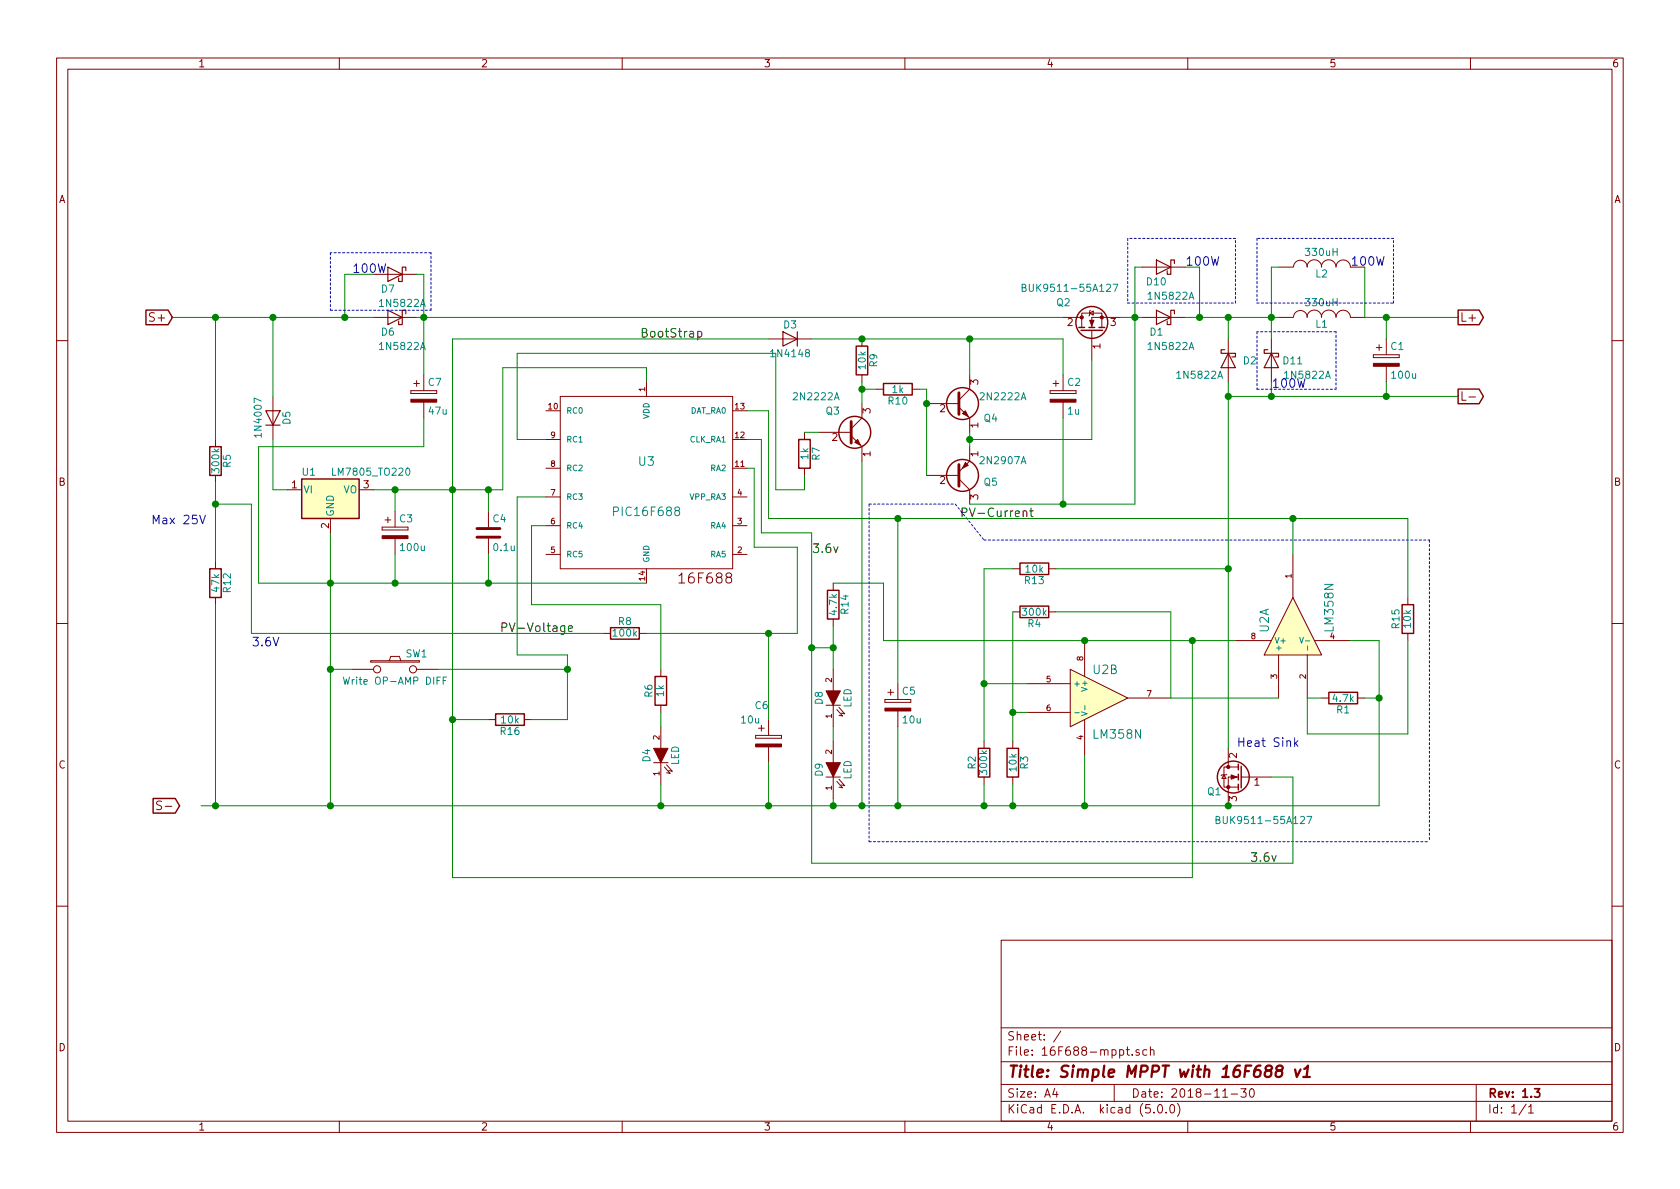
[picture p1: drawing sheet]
EESchema Schematic File Version 4
LIBS:16F688-mppt-cache
EELAYER 26 0
EELAYER END
$Descr A4 11693 8268
encoding utf-8
Sheet 1 1
Title "Simple MPPT with 16F688 v1"
Date "2018-11-30"
Rev "1.3"
Comp ""
Comment1 ""
Comment2 ""
Comment3 ""
Comment4 ""
$EndDescr
$Comp
L Device:Q_NMOS_GDS Q1
U 1 1
P 8650 5400
F 0 "Q1" H 8900 5300 50  0000 R CNN
F 1 "BUK9511-55A127" H 8850 5100 50  0000 R CNN
F 2 "" H 8850 5500 29  0000 C CNN
F 3 "" H 8650 5400 60  0000 C CNN
	1    8650 5400
	-1   0    0    -1  
$EndComp
$Comp
L Device:R R4
U 1 1
P 7200 4250
F 0 "R4" V 7280 4250 50  0000 C CNN
F 1 "300k" V 7200 4250 50  0000 C CNN
F 2 "" V 7130 4250 30  0000 C CNN
F 3 "" H 7200 4250 30  0000 C CNN
	1    7200 4250
	0    1    1    0   
$EndComp
$Comp
L Device:R R3
U 1 1
P 7050 5300
F 0 "R3" V 7130 5300 50  0000 C CNN
F 1 "10k" V 7050 5300 50  0000 C CNN
F 2 "" V 6980 5300 30  0000 C CNN
F 3 "" H 7050 5300 30  0000 C CNN
	1    7050 5300
	1    0    0    -1  
$EndComp
$Comp
L 16F688-mppt-rescue:LM358N-RESCUE-12f675-mppt U2
U 2 1
P 7650 4850
F 0 "U2" H 7600 5050 60  0000 L CNN
F 1 "LM358N" H 7600 4600 60  0000 L CNN
F 2 "" H 7650 4850 60  0000 C CNN
F 3 "" H 7650 4850 60  0000 C CNN
	2    7650 4850
	1    0    0    -1  
$EndComp
$Comp
L Device:Q_NMOS_GDS Q2
U 1 1
P 7600 2300
F 0 "Q2" V 7800 2550 50  0000 R CNN
F 1 "BUK9511-55A127" V 7900 2800 50  0000 R CNN
F 2 "" H 7800 2400 29  0000 C CNN
F 3 "" H 7600 2300 60  0000 C CNN
	1    7600 2300
	0    -1   -1   0   
$EndComp
$Comp
L 16F688-mppt-rescue:INDUCTOR L1
U 1 1
P 9200 2200
F 0 "L1" V 9150 2200 50  0000 C CNN
F 1 "330uH" V 9300 2200 50  0000 C CNN
F 2 "" H 9200 2200 60  0000 C CNN
F 3 "" H 9200 2200 60  0000 C CNN
	1    9200 2200
	0    -1   -1   0   
$EndComp
$Comp
L Device:D_Schottky D1
U 1 1
P 8100 2200
F 0 "D1" H 8150 2100 50  0000 C CNN
F 1 "1N5822A" H 8050 2000 50  0000 C CNN
F 2 "" H 8100 2200 60  0000 C CNN
F 3 "" H 8100 2200 60  0000 C CNN
	1    8100 2200
	-1   0    0    -1  
$EndComp
$Comp
L Device:D_Schottky D2
U 1 1
P 8550 2500
F 0 "D2" V 8550 2350 50  0000 C CNN
F 1 "1N5822A" V 8650 2700 50  0000 C CNN
F 2 "" H 8550 2500 60  0000 C CNN
F 3 "" H 8550 2500 60  0000 C CNN
	1    8550 2500
	0    -1   1    0   
$EndComp
$Comp
L Device:CP C1
U 1 1
P 9650 2500
F 0 "C1" H 9675 2600 50  0000 L CNN
F 1 "100u" H 9675 2400 50  0000 L CNN
F 2 "" H 9688 2350 30  0000 C CNN
F 3 "" H 9650 2500 60  0000 C CNN
	1    9650 2500
	1    0    0    -1  
$EndComp
$Comp
L Device:Q_NPN_EBC Q4
U 1 1
P 6650 2800
F 0 "Q4" H 6950 2700 50  0000 R CNN
F 1 "2N2222A" H 7150 2850 50  0000 R CNN
F 2 "" H 6850 2900 29  0000 C CNN
F 3 "" H 6650 2800 60  0000 C CNN
	1    6650 2800
	1    0    0    -1  
$EndComp
$Comp
L Device:Q_PNP_EBC Q5
U 1 1
P 6650 3300
F 0 "Q5" H 6950 3350 50  0000 R CNN
F 1 "2N2907A" H 7150 3200 50  0000 R CNN
F 2 "" H 6850 3400 29  0000 C CNN
F 3 "" H 6650 3300 60  0000 C CNN
	1    6650 3300
	1    0    0    1   
$EndComp
$Comp
L Device:CP C2
U 1 1
P 7400 2750
F 0 "C2" H 7425 2850 50  0000 L CNN
F 1 "1u" H 7425 2650 50  0000 L CNN
F 2 "" H 7438 2600 30  0000 C CNN
F 3 "" H 7400 2750 60  0000 C CNN
	1    7400 2750
	1    0    0    -1  
$EndComp
$Comp
L Device:Q_NPN_EBC Q3
U 1 1
P 5900 3000
F 0 "Q3" H 5850 3150 50  0000 R CNN
F 1 "2N2222A" H 5850 3250 50  0000 R CNN
F 2 "" H 6100 3100 29  0000 C CNN
F 3 "" H 5900 3000 60  0000 C CNN
	1    5900 3000
	1    0    0    -1  
$EndComp
$Comp
L Device:R R9
U 1 1
P 6000 2500
F 0 "R9" V 6080 2500 50  0000 C CNN
F 1 "10k" V 6000 2500 50  0000 C CNN
F 2 "" V 5930 2500 30  0000 C CNN
F 3 "" H 6000 2500 30  0000 C CNN
	1    6000 2500
	1    0    0    -1  
$EndComp
$Comp
L Device:R R7
U 1 1
P 5600 3150
F 0 "R7" V 5680 3150 50  0000 C CNN
F 1 "1k" V 5600 3150 50  0000 C CNN
F 2 "" V 5530 3150 30  0000 C CNN
F 3 "" H 5600 3150 30  0000 C CNN
	1    5600 3150
	1    0    0    -1  
$EndComp
$Comp
L Device:D D3
U 1 1
P 5500 2350
F 0 "D3" H 5500 2450 50  0000 C CNN
F 1 "1N4148" H 5500 2250 50  0000 C CNN
F 2 "" H 5500 2350 60  0000 C CNN
F 3 "" H 5500 2350 60  0000 C CNN
	1    5500 2350
	-1   0    0    -1  
$EndComp
$Comp
L Device:R R10
U 1 1
P 6250 2700
F 0 "R10" V 6330 2700 50  0000 C CNN
F 1 "1k" V 6250 2700 50  0000 C CNN
F 2 "" V 6180 2700 30  0000 C CNN
F 3 "" H 6250 2700 30  0000 C CNN
	1    6250 2700
	0    1    1    0   
$EndComp
Text GLabel 1200 2200 0    60   Input ~ 0
S+
Text GLabel 1250 5600 0    60   Input ~ 0
S-
$Comp
L Device:R R5
U 1 1
P 1500 3200
F 0 "R5" V 1580 3200 50  0000 C CNN
F 1 "300k" V 1500 3200 50  0000 C CNN
F 2 "" V 1430 3200 30  0000 C CNN
F 3 "" H 1500 3200 30  0000 C CNN
	1    1500 3200
	1    0    0    -1  
$EndComp
$Comp
L Device:R R8
U 1 1
P 4350 4400
F 0 "R8" V 4430 4400 50  0000 C CNN
F 1 "100k" V 4350 4400 50  0000 C CNN
F 2 "" V 4280 4400 30  0000 C CNN
F 3 "" H 4350 4400 30  0000 C CNN
	1    4350 4400
	0    -1   -1   0   
$EndComp
$Comp
L Device:R R6
U 1 1
P 4600 4800
F 0 "R6" V 4680 4800 50  0000 C CNN
F 1 "1k" V 4600 4800 50  0000 C CNN
F 2 "" V 4530 4800 30  0000 C CNN
F 3 "" H 4600 4800 30  0000 C CNN
	1    4600 4800
	-1   0    0    1   
$EndComp
$Comp
L 16F688-mppt-rescue:LED-RESCUE-12f675-mppt D4
U 1 1
P 4600 5250
F 0 "D4" H 4600 5350 50  0000 C CNN
F 1 "LED" H 4600 5150 50  0000 C CNN
F 2 "" H 4600 5250 60  0000 C CNN
F 3 "" H 4600 5250 60  0000 C CNN
	1    4600 5250
	0    -1   -1   0   
$EndComp
$Comp
L Device:D D5
U 1 1
P 1900 2900
F 0 "D5" H 1900 3000 50  0000 C CNN
F 1 "1N4007" H 1900 2800 50  0000 C CNN
F 2 "" H 1900 2900 60  0000 C CNN
F 3 "" H 1900 2900 60  0000 C CNN
	1    1900 2900
	0    1    -1   0   
$EndComp
$Comp
L Device:C C4
U 1 1
P 3400 3700
F 0 "C4" H 3425 3800 50  0000 L CNN
F 1 "0.1u" H 3425 3600 50  0000 L CNN
F 2 "" H 3438 3550 30  0000 C CNN
F 3 "" H 3400 3700 60  0000 C CNN
	1    3400 3700
	1    0    0    -1  
$EndComp
$Comp
L Device:CP C3
U 1 1
P 2750 3700
F 0 "C3" H 2775 3800 50  0000 L CNN
F 1 "100u" H 2775 3600 50  0000 L CNN
F 2 "" H 2788 3550 30  0000 C CNN
F 3 "" H 2750 3700 60  0000 C CNN
	1    2750 3700
	1    0    0    -1  
$EndComp
Text GLabel 10150 2200 2    60   Output ~ 0
L+
Text GLabel 10150 2750 2    60   Output ~ 0
L-
Text Label 4900 2350 2    60   ~ 0
BootStrap
Text Label 7200 3600 2    60   ~ 0
PV-Current
Text Label 4000 4400 2    60   ~ 0
PV-Voltage
Text Notes 9050 5200 2    60   ~ 0
Heat Sink
$Comp
L Device:R R12
U 1 1
P 1500 4050
F 0 "R12" V 1580 4050 50  0000 C CNN
F 1 "47k" V 1500 4050 50  0000 C CNN
F 2 "" V 1430 4050 30  0000 C CNN
F 3 "" H 1500 4050 30  0000 C CNN
	1    1500 4050
	1    0    0    -1  
$EndComp
$Comp
L Device:R R2
U 1 1
P 6850 5300
F 0 "R2" V 6930 5300 50  0000 C CNN
F 1 "300k" V 6850 5300 50  0000 C CNN
F 2 "" V 6780 5300 30  0000 C CNN
F 3 "" H 6850 5300 30  0000 C CNN
	1    6850 5300
	-1   0    0    1   
$EndComp
$Comp
L Device:R R13
U 1 1
P 7200 3950
F 0 "R13" V 7280 3950 50  0000 C CNN
F 1 "10k" V 7200 3950 50  0000 C CNN
F 2 "" V 7130 3950 30  0000 C CNN
F 3 "" H 7200 3950 30  0000 C CNN
	1    7200 3950
	0    1    1    0   
$EndComp
Text Notes 1050 3650 0    60   ~ 0
Max 25V
$Comp
L 16F688-mppt-rescue:LED-RESCUE-12f675-mppt D9
U 1 1
P 5800 5350
F 0 "D9" H 5800 5450 50  0000 C CNN
F 1 "LED" H 5800 5250 50  0000 C CNN
F 2 "" H 5800 5350 60  0000 C CNN
F 3 "" H 5800 5350 60  0000 C CNN
	1    5800 5350
	0    -1   -1   0   
$EndComp
$Comp
L 16F688-mppt-rescue:LED-RESCUE-12f675-mppt D8
U 1 1
P 5800 4850
F 0 "D8" H 5800 4950 50  0000 C CNN
F 1 "LED" H 5800 4750 50  0000 C CNN
F 2 "" H 5800 4850 60  0000 C CNN
F 3 "" H 5800 4850 60  0000 C CNN
	1    5800 4850
	0    -1   -1   0   
$EndComp
$Comp
L Device:R R14
U 1 1
P 5800 4200
F 0 "R14" V 5880 4200 50  0000 C CNN
F 1 "4.7k" V 5800 4200 50  0000 C CNN
F 2 "" V 5730 4200 30  0000 C CNN
F 3 "" H 5800 4200 30  0000 C CNN
	1    5800 4200
	1    0    0    -1  
$EndComp
Text Label 5650 3850 0    60   ~ 0
3.6v
$Comp
L Device:CP C5
U 1 1
P 6250 4900
F 0 "C5" H 6275 5000 50  0000 L CNN
F 1 "10u" H 6275 4800 50  0000 L CNN
F 2 "" H 6288 4750 30  0000 C CNN
F 3 "" H 6250 4900 60  0000 C CNN
	1    6250 4900
	1    0    0    -1  
$EndComp
$Comp
L Device:CP C6
U 1 1
P 5350 5150
F 0 "C6" H 5250 5400 50  0000 L CNN
F 1 "10u" H 5150 5300 50  0000 L CNN
F 2 "" H 5388 5000 30  0000 C CNN
F 3 "" H 5350 5150 60  0000 C CNN
	1    5350 5150
	1    0    0    -1  
$EndComp
Text Label 8700 6000 0    60   ~ 0
3.6v
$Comp
L 16F688-mppt-rescue:LM358N-RESCUE-12f675-mppt U2
U 1 1
P 9000 4350
F 0 "U2" H 8950 4550 60  0000 L CNN
F 1 "LM358N" H 8950 4100 60  0000 L CNN
F 2 "" H 9000 4350 60  0000 C CNN
F 3 "" H 9000 4350 60  0000 C CNN
	1    9000 4350
	0    -1   -1   0   
$EndComp
$Comp
L Device:R R1
U 1 1
P 9350 4850
F 0 "R1" V 9430 4850 50  0000 C CNN
F 1 "4.7k" V 9350 4850 50  0000 C CNN
F 2 "" V 9280 4850 50  0000 C CNN
F 3 "" H 9350 4850 50  0000 C CNN
	1    9350 4850
	0    1    1    0   
$EndComp
$Comp
L Device:R R15
U 1 1
P 9800 4300
F 0 "R15" V 9880 4300 50  0000 C CNN
F 1 "10k" V 9800 4300 50  0000 C CNN
F 2 "" V 9730 4300 50  0000 C CNN
F 3 "" H 9800 4300 50  0000 C CNN
	1    9800 4300
	-1   0    0    1   
$EndComp
$Comp
L Device:CP C7
U 1 1
P 2950 2750
F 0 "C7" H 2975 2850 50  0000 L CNN
F 1 "47u" H 2975 2650 50  0000 L CNN
F 2 "" H 2988 2600 30  0000 C CNN
F 3 "" H 2950 2750 60  0000 C CNN
	1    2950 2750
	1    0    0    -1  
$EndComp
$Comp
L Device:R R16
U 1 1
P 3550 5000
F 0 "R16" V 3630 5000 50  0000 C CNN
F 1 "10k" V 3550 5000 50  0000 C CNN
F 2 "" V 3480 5000 50  0000 C CNN
F 3 "" H 3550 5000 50  0000 C CNN
	1    3550 5000
	0    1    1    0   
$EndComp
$Comp
L 16F688-mppt-rescue:SW_PUSH SW1
U 1 1
P 2750 4650
F 0 "SW1" H 2900 4760 50  0000 C CNN
F 1 "Write OP-AMP DIFF" H 2750 4570 50  0000 C CNN
F 2 "" H 2750 4650 50  0000 C CNN
F 3 "" H 2750 4650 50  0000 C CNN
	1    2750 4650
	1    0    0    -1  
$EndComp
$Comp
L microchip-16f688:PIC16F688 U3
U 1 1
P 4500 3250
F 0 "U3" H 4500 3300 60  0000 C CNN
F 1 "PIC16F688" H 4500 2950 60  0000 C CNN
F 2 "" H 4500 3250 60  0001 C CNN
F 3 "" H 4500 3250 60  0001 C CNN
	1    4500 3250
	1    0    0    -1  
$EndComp
$Comp
L Device:D_Schottky D6
U 1 1
P 2750 2200
F 0 "D6" H 2800 2100 50  0000 C CNN
F 1 "1N5822A" H 2700 2000 50  0000 C CNN
F 2 "" H 2750 2200 60  0000 C CNN
F 3 "" H 2750 2200 60  0000 C CNN
	1    2750 2200
	-1   0    0    -1  
$EndComp
Text Notes 2450 1900 0    60   ~ 0
100W
Text Notes 8250 1850 0    60   ~ 0
100W
Text Notes 1750 4500 0    60   ~ 0
3.6V
$Comp
L Device:D_Schottky D7
U 1 1
P 2750 1900
F 0 "D7" H 2800 1800 50  0000 C CNN
F 1 "1N5822A" H 2700 1700 50  0000 C CNN
F 2 "" H 2750 1900 60  0000 C CNN
F 3 "" H 2750 1900 60  0000 C CNN
	1    2750 1900
	-1   0    0    -1  
$EndComp
$Comp
L Device:D_Schottky D10
U 1 1
P 8100 1850
F 0 "D10" H 8150 1750 50  0000 C CNN
F 1 "1N5822A" H 8050 1650 50  0000 C CNN
F 2 "" H 8100 1850 60  0000 C CNN
F 3 "" H 8100 1850 60  0000 C CNN
	1    8100 1850
	-1   0    0    -1  
$EndComp
$Comp
L Device:D_Schottky D11
U 1 1
P 8850 2500
F 0 "D11" V 8850 2350 50  0000 C CNN
F 1 "1N5822A" V 8950 2250 50  0000 C CNN
F 2 "" H 8850 2500 60  0000 C CNN
F 3 "" H 8850 2500 60  0000 C CNN
	1    8850 2500
	0    -1   1    0   
$EndComp
$Comp
L 16F688-mppt-rescue:INDUCTOR L2
U 1 1
P 9200 1850
F 0 "L2" V 9150 1850 50  0000 C CNN
F 1 "330uH" V 9300 1850 50  0000 C CNN
F 2 "" H 9200 1850 60  0000 C CNN
F 3 "" H 9200 1850 60  0000 C CNN
	1    9200 1850
	0    -1   -1   0   
$EndComp
Text Notes 9400 1850 0    60   ~ 0
100W
Text Notes 8850 2700 0    60   ~ 0
100W
Wire Wire Line
	1800 4050 2300 4050
Wire Wire Line
	2300 3700 2300 4050
Connection ~ 2300 4050
Wire Wire Line
	2600 3400 2750 3400
Wire Wire Line
	7550 5600 7550 5250
Wire Wire Line
	3150 2350 3150 3400
Connection ~ 3150 3400
Wire Wire Line
	7050 5600 7050 5450
Connection ~ 7050 5600
Wire Wire Line
	7350 4250 8150 4250
Wire Wire Line
	7150 4950 7050 4950
Wire Wire Line
	7050 4250 7050 4950
Connection ~ 7050 4950
Wire Wire Line
	6850 4750 7150 4750
Wire Wire Line
	8550 2650 8550 2750
Wire Wire Line
	8550 2750 8850 2750
Wire Wire Line
	8250 2200 8350 2200
Wire Wire Line
	8550 2200 8550 2350
Connection ~ 8550 2200
Wire Wire Line
	9500 2200 9650 2200
Wire Wire Line
	9650 2200 9650 2350
Wire Wire Line
	7800 2200 7900 2200
Wire Wire Line
	6750 3000 6750 3050
Wire Wire Line
	6750 3050 7600 3050
Wire Wire Line
	7600 3050 7600 2500
Connection ~ 6750 3050
Wire Wire Line
	7900 3500 7400 3500
Wire Wire Line
	7900 1850 7900 2200
Connection ~ 7900 2200
Wire Wire Line
	6450 2700 6450 2800
Wire Wire Line
	7400 2900 7400 3500
Connection ~ 7400 3500
Wire Wire Line
	6000 5600 6000 3200
Connection ~ 6000 5600
Wire Wire Line
	6000 2650 6000 2700
Wire Wire Line
	5400 3400 5600 3400
Wire Wire Line
	5600 3400 5600 3300
Wire Wire Line
	5600 3000 5700 3000
Wire Wire Line
	5650 2350 6000 2350
Wire Wire Line
	6750 2350 6750 2600
Connection ~ 6000 2350
Wire Wire Line
	3150 2350 5350 2350
Wire Wire Line
	6400 2700 6450 2700
Connection ~ 6450 2800
Wire Wire Line
	6100 2700 6000 2700
Connection ~ 6000 2700
Connection ~ 1900 2200
Connection ~ 2300 5600
Connection ~ 1500 2200
Wire Wire Line
	1500 3050 1500 2200
Wire Wire Line
	1500 3350 1500 3500
Wire Wire Line
	1750 3500 1500 3500
Connection ~ 1500 3500
Wire Wire Line
	4600 5600 4600 5450
Connection ~ 4600 5600
Wire Wire Line
	4600 5050 4600 4950
Wire Wire Line
	1900 3050 1900 3400
Wire Wire Line
	1900 2200 1900 2750
Wire Wire Line
	2750 3850 2750 4050
Connection ~ 2750 4050
Wire Wire Line
	2750 3550 2750 3400
Connection ~ 2750 3400
Wire Wire Line
	3400 3850 3400 4050
Connection ~ 3400 4050
Wire Wire Line
	3400 3550 3400 3400
Connection ~ 3400 3400
Wire Wire Line
	7400 2350 7400 2600
Connection ~ 6750 2350
Connection ~ 7550 5600
Connection ~ 7550 4450
Wire Wire Line
	9650 2750 9650 2650
Connection ~ 8550 2750
Connection ~ 9650 2750
Connection ~ 9650 2200
Wire Notes Line
	6050 5850 9950 5850
Wire Wire Line
	5350 3600 6250 3600
Wire Wire Line
	1500 4200 1500 5600
Connection ~ 1500 5600
Wire Wire Line
	6850 3950 6850 4750
Wire Wire Line
	6850 5600 6850 5450
Connection ~ 6850 5600
Wire Wire Line
	6850 3950 7050 3950
Connection ~ 6850 4750
Wire Wire Line
	7350 3950 8550 3950
Connection ~ 8550 3950
Wire Wire Line
	5800 4350 5800 4500
Wire Wire Line
	5800 5050 5800 5150
Wire Wire Line
	5800 5600 5800 5550
Connection ~ 5800 5600
Wire Wire Line
	5800 4050 6150 4050
Wire Wire Line
	6250 5600 6250 5050
Connection ~ 6250 5600
Wire Wire Line
	6250 4750 6250 3600
Connection ~ 6250 3600
Wire Notes Line
	6050 3500 6050 5850
Wire Notes Line
	6050 3500 6650 3500
Wire Notes Line
	6650 3500 6850 3750
Wire Notes Line
	6850 3750 9950 3750
Wire Wire Line
	3150 6100 8300 6100
Wire Wire Line
	8300 6100 8300 4450
Wire Wire Line
	4600 4200 4600 4650
Wire Wire Line
	5350 5600 5350 5300
Connection ~ 5350 5600
Wire Wire Line
	1750 3500 1750 4400
Wire Wire Line
	1750 4400 4200 4400
Wire Wire Line
	4500 4400 5350 4400
Wire Wire Line
	5550 4400 5550 3800
Wire Wire Line
	5550 3800 5250 3800
Wire Wire Line
	5350 5000 5350 4400
Connection ~ 5350 4400
Wire Wire Line
	5800 4500 5650 4500
Wire Wire Line
	5650 3700 5650 4500
Connection ~ 5800 4500
Wire Wire Line
	6150 4050 6150 4450
Wire Wire Line
	5300 3700 5650 3700
Wire Wire Line
	9000 5400 8850 5400
Wire Wire Line
	5650 6000 9000 6000
Wire Wire Line
	9000 6000 9000 5400
Connection ~ 5650 4500
Wire Wire Line
	6150 4450 7550 4450
Wire Wire Line
	9600 5600 8550 5600
Wire Wire Line
	8150 4250 8150 4850
Wire Wire Line
	8150 4850 8900 4850
Wire Wire Line
	9000 3850 9000 3600
Wire Wire Line
	9600 4450 9600 4850
Connection ~ 8550 5600
Wire Wire Line
	9200 4850 9100 4850
Wire Wire Line
	9600 4450 9400 4450
Connection ~ 9600 4850
Connection ~ 8300 4450
Wire Wire Line
	9800 5100 9800 4450
Wire Wire Line
	9800 3600 9800 4150
Connection ~ 9000 3600
Wire Notes Line
	9950 3750 9950 5850
Wire Wire Line
	9500 4850 9600 4850
Wire Wire Line
	9800 5100 9100 5100
Wire Wire Line
	9100 5100 9100 4850
Wire Wire Line
	1200 2200 1500 2200
Wire Wire Line
	2900 2200 2950 2200
Wire Wire Line
	2950 1900 2950 2200
Connection ~ 2950 2200
Wire Wire Line
	1800 4050 1800 3100
Wire Wire Line
	1800 3100 2950 3100
Wire Wire Line
	2950 3100 2950 2900
Wire Wire Line
	3400 5000 3150 5000
Connection ~ 3150 5000
Wire Wire Line
	3950 4550 3950 4650
Wire Wire Line
	3950 5000 3700 5000
Connection ~ 3950 4650
Wire Wire Line
	2450 4650 2300 4650
Connection ~ 2300 4650
Wire Wire Line
	5300 3700 5300 3050
Wire Wire Line
	5300 3050 5200 3050
Wire Wire Line
	3500 3400 3500 2550
Wire Wire Line
	3500 2550 4500 2550
Wire Wire Line
	4500 2550 4500 2650
Wire Wire Line
	3600 2450 5400 2450
Wire Wire Line
	5400 2450 5400 3400
Wire Wire Line
	3700 4200 4600 4200
Wire Wire Line
	5350 3600 5350 2850
Wire Wire Line
	5350 2850 5200 2850
Wire Wire Line
	3950 4550 3600 4550
Wire Wire Line
	3050 4650 3950 4650
Wire Wire Line
	5200 3250 5250 3250
Wire Wire Line
	5250 3250 5250 3800
Wire Wire Line
	3600 2450 3600 3050
Wire Wire Line
	3600 3050 3800 3050
Wire Wire Line
	2600 1900 2400 1900
Wire Wire Line
	2400 1900 2400 2200
Connection ~ 2400 2200
Wire Wire Line
	2900 1900 2950 1900
Wire Wire Line
	7950 1850 7900 1850
Wire Wire Line
	8250 1850 8350 1850
Wire Wire Line
	8350 1850 8350 2200
Connection ~ 8350 2200
Wire Wire Line
	8850 2650 8850 2750
Connection ~ 8850 2750
Wire Wire Line
	8850 1850 8850 2200
Connection ~ 8850 2200
Wire Wire Line
	9500 1850 9500 2200
Wire Wire Line
	8900 1850 8850 1850
Wire Notes Line
	2300 1750 2300 2150
Wire Notes Line
	2300 2150 3000 2150
Wire Notes Line
	3000 2150 3000 1750
Wire Notes Line
	3000 1750 2300 1750
Wire Notes Line
	7850 1650 7850 2100
Wire Notes Line
	7850 2100 8600 2100
Wire Notes Line
	8600 2100 8600 1650
Wire Notes Line
	8600 1650 7850 1650
Wire Notes Line
	8750 1650 8750 2100
Wire Notes Line
	8750 2100 9700 2100
Wire Notes Line
	9700 2100 9700 1650
Wire Notes Line
	9700 1650 8750 1650
Wire Notes Line
	8750 2300 8750 2700
Wire Notes Line
	8750 2700 9300 2700
Wire Notes Line
	9300 2700 9300 2300
Wire Notes Line
	9300 2300 8750 2300
Wire Wire Line
	3600 4550 3600 3450
Wire Wire Line
	3600 3450 3800 3450
Wire Wire Line
	3800 3650 3700 3650
Wire Wire Line
	3700 3650 3700 4200
$Comp
L 16F688-mppt-rescue:LM7805_TO220 U1
U 1 1
P 2300 3400
F 0 "U1" H 2150 3525 50  0000 C CNN
F 1 "LM7805_TO220" H 2300 3525 50  0000 L CNN
F 2 "TO_SOT_Packages_THT:TO-220_Vertical" H 2300 3625 50  0001 C CIN
F 3 "" H 2300 3350 50  0001 C CNN
	1    2300 3400
	1    0    0    -1  
$EndComp
Wire Wire Line
	1900 3400 2000 3400
Wire Wire Line
	2300 4050 2750 4050
Wire Wire Line
	2300 4050 2300 4650
Wire Wire Line
	3150 3400 3400 3400
Wire Wire Line
	3150 3400 3150 5000
Wire Wire Line
	7050 5600 6850 5600
Wire Wire Line
	7050 4950 7050 5150
Wire Wire Line
	8550 2200 8850 2200
Wire Wire Line
	6750 3050 6750 3100
Wire Wire Line
	7900 2200 7950 2200
Wire Wire Line
	7900 2200 7900 3500
Wire Wire Line
	7400 3500 6750 3500
Wire Wire Line
	6000 5600 5800 5600
Wire Wire Line
	6000 2350 6750 2350
Wire Wire Line
	6450 2800 6450 3300
Wire Wire Line
	6000 2700 6000 2800
Wire Wire Line
	1900 2200 2400 2200
Wire Wire Line
	2300 5600 1500 5600
Wire Wire Line
	1500 2200 1900 2200
Wire Wire Line
	1500 3500 1500 3900
Wire Wire Line
	4600 5600 2300 5600
Wire Wire Line
	2750 4050 3400 4050
Wire Wire Line
	2750 3400 3150 3400
Wire Wire Line
	3400 4050 4500 4050
Wire Wire Line
	3400 3400 3500 3400
Wire Wire Line
	6750 2350 7400 2350
Wire Wire Line
	7550 5600 7050 5600
Wire Wire Line
	7550 4450 8300 4450
Wire Wire Line
	8550 2750 8550 3950
Wire Wire Line
	9650 2750 10150 2750
Wire Wire Line
	9650 2200 10150 2200
Wire Wire Line
	1500 5600 1400 5600
Wire Wire Line
	6850 5600 6250 5600
Wire Wire Line
	6850 4750 6850 5150
Wire Wire Line
	8550 3950 8550 5200
Wire Wire Line
	5800 5600 5350 5600
Wire Wire Line
	6250 5600 6000 5600
Wire Wire Line
	5350 5600 4600 5600
Wire Wire Line
	5350 4400 5550 4400
Wire Wire Line
	5800 4500 5800 4650
Wire Wire Line
	5650 4500 5650 6000
Wire Wire Line
	8550 5600 7550 5600
Wire Wire Line
	9600 4850 9600 5600
Wire Wire Line
	8300 4450 8600 4450
Wire Wire Line
	9000 3600 9800 3600
Wire Wire Line
	2950 2200 7400 2200
Wire Wire Line
	2950 2200 2950 2600
Wire Wire Line
	3150 5000 3150 6100
Wire Wire Line
	3950 4650 3950 5000
Wire Wire Line
	2300 4650 2300 5600
Wire Wire Line
	2400 2200 2600 2200
Wire Wire Line
	8350 2200 8550 2200
Wire Wire Line
	8850 2750 9650 2750
Wire Wire Line
	8850 2200 8850 2350
Wire Wire Line
	8850 2200 8900 2200
Wire Wire Line
	6250 3600 9000 3600
$EndSCHEMATC
